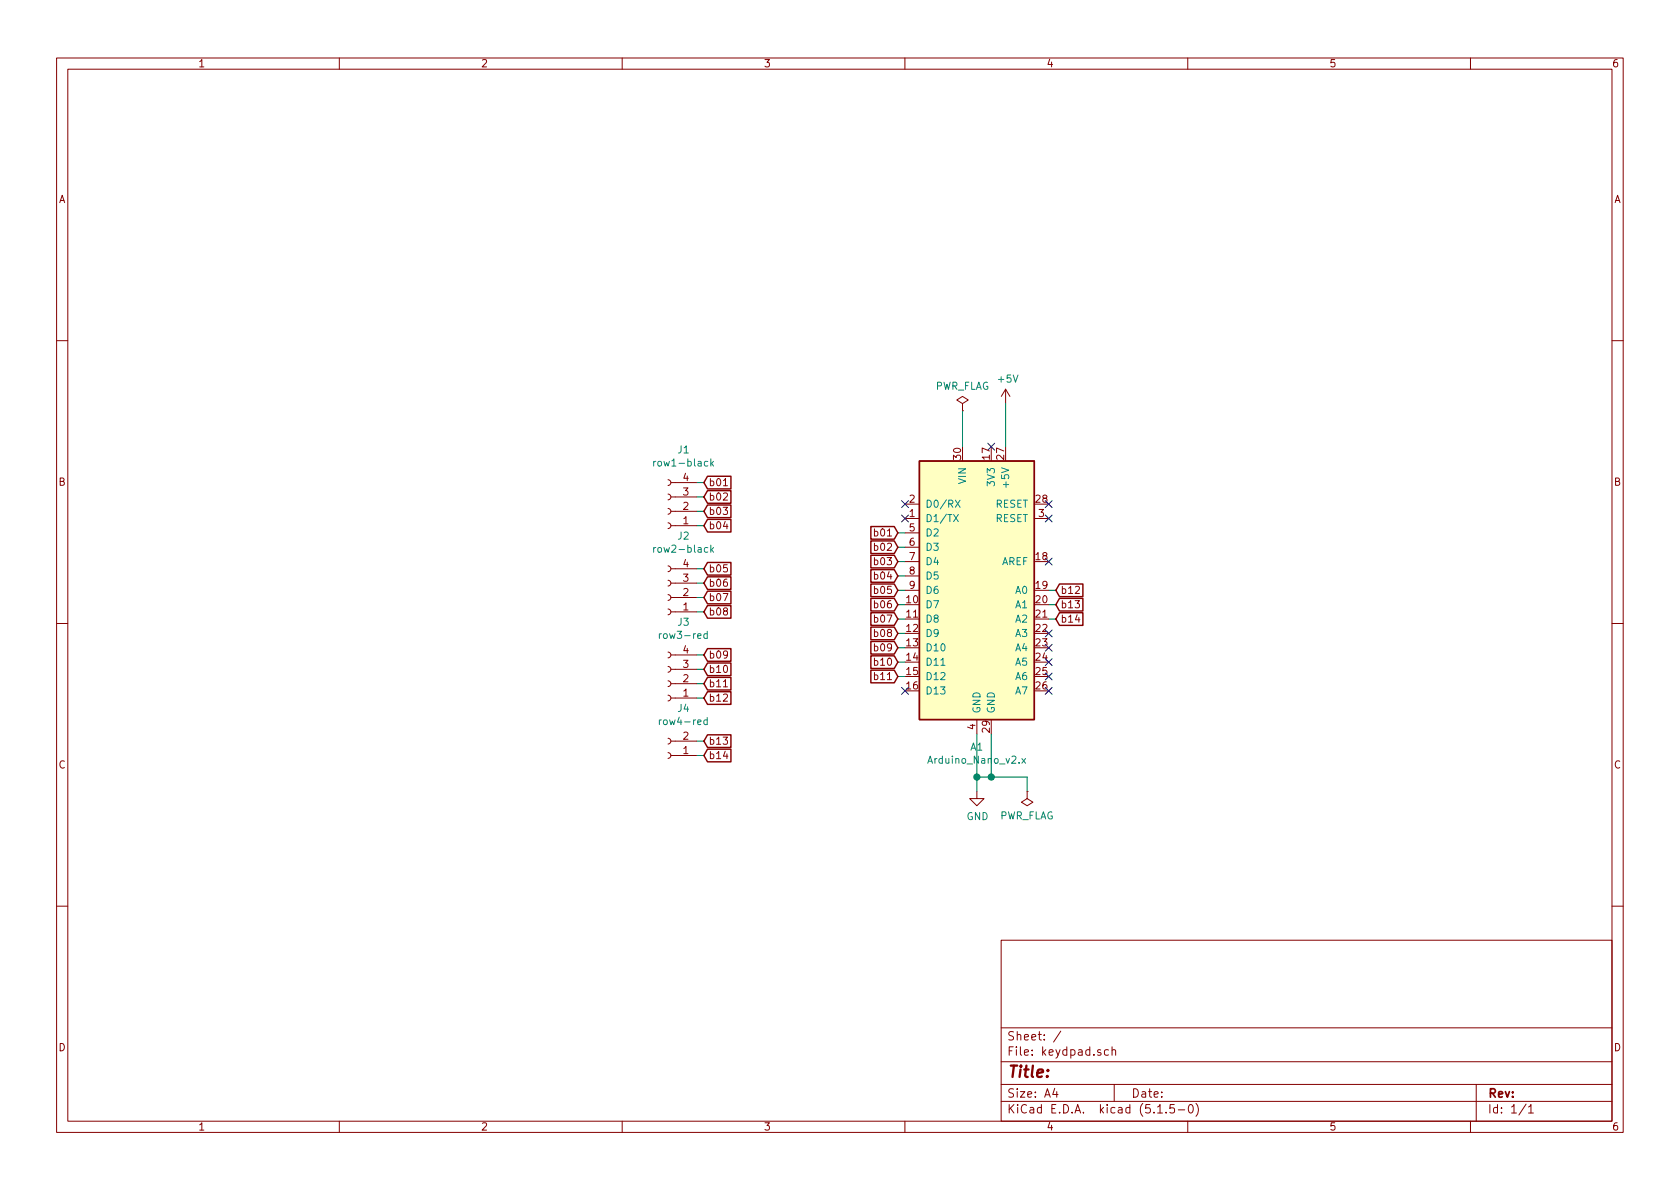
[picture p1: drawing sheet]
<svg xmlns="http://www.w3.org/2000/svg" width="297mm" height="210mm" viewBox="0 0 297 210" stroke-linecap="round" stroke-linejoin="round" font-family="sans-serif">
<g fill="none" stroke="#840000" stroke-width=".18">
<path d="M10 10.3h277v189.9h-277zM12 12.2h273v186.1h-273zM60 10.3v1.9M110 10.3v1.9M160 10.3v1.9M210 10.3v1.9M260 10.3v1.9M10 60.2h2M170.2 71.4l1-.7-1-.6-1 .6 1 .7v1.2M170.2 72.6h.1M177.8 68.8l-.8 1.3M177.8 68.8v2.6"/>
<path d="M177.8 68.8l.8 1.3M285 60.2h2M118.1 84.8l.3 .2 .2 .2-.1 .5-.4 .1M118.1 87.4l.3 .1 .2 .3-.1 .4-.4 .2M118.1 89.9l.3 .1 .2 .3-.1 .4-.4 .2M118.1 92.5l.3 .1 .2 .3-.1 .4-.4 .2M118.6 85.3h4.6M118.6 87.9h4.6M118.6 90.4h4.6M118.6 93h4.6M127.9 85.9h.7M160 91.7h2.6"/>
<path d="M160 89.1h2.6M160 94.2h2.6M160 96.8h2.6M160 99.3h2.6M182.9 91.7h2.5M10 110.3h2M118.1 115.3l.3 .1 .2 .3-.1 .4-.4 .2M118.1 117.9l.3 .1 .2 .3-.1 .4-.4 .2M118.1 100.1l.3 .1 .2 .3-.1 .4-.4 .2M118.1 102.6l.3 .1 .2 .3-.1 .4-.4 .2M118.1 105.2l.3 .1 .2 .3-.1 .4-.4 .2M118.1 107.7l.3 .1 .2 .3-.1 .4-.4 .2"/>
<path d="M118.6 115.8h4.6M118.6 118.4h4.6M118.6 100.6h4.6M118.6 103.1h4.6M118.6 105.7h4.6M118.6 108.2h4.6M160 101.8h2.6M160 104.4h2.6M285 110.3h2M118.1 130.6l.3 .1 .2 .3-.1 .4-.4 .2M118.1 133.1l.3 .1 .2 .3-.1 .4-.4 .2M118.1 120.4l.3 .1 .2 .3-.1 .4-.4 .2"/>
<path d="M118.1 122.9l.3 .2 .2 .2-.1 .5-.4 .1M118.6 131.1h4.6M118.6 133.6h4.6M118.6 120.9h4.6M118.6 123.4h4.6M127.9 121.5h.7M172.7 139.9v1.3h1.3l-1.3 1.3-1.3-1.3h1.3M172.7 127.2v2.6M181.6 139.9v1.3l1 .7-1 .6-1-.6 1-.7M181.6 139.9h.1M10 160.2h2M177 166.3h108v32h-108z"/>
<path d="M285 160.2h2M60 198.3v1.9M110 198.3v1.9M160 198.3v1.9M177 194.8h108M177 191.8h108M177 187.8h108M177 181.8h108M186.5 192.5l-.4 1h1M186.8 193v1M187.6 182.3l-1.3 2M196 185.7l-.4-.1-.3 .3v.6l.3 .1 .4-.1"/>
<path d="M196.6 185.7l.2-.1 .4 .1 .1 .9M196.6 185.1v1.5M197 191.8v3M204.7 196.8h.8M206.2 196.7v.1M207.6 195.3h-.7l-.1 .7 .2-.1 .5 .1 .2 .2-.1 .5-.2 .1-.6-.1M208.3 196.3h1.2M210 198.3v1.9M210.3 195.4l.2-.1a.8 .8 0 0 1 .5 .8 .8 .8 0 0 1-.5 .7 1 1 0 0 1-.2-1.4zM211.5 195.1a1.71 1.71 0 0 1 0 2.3M260 198.3v1.9M261 191.8v6.5"/>
<path d="M269.8 195.2l-1.2 2M270.3 195.8l.4-.5v1.5M270.3 196.8h.8"/>
</g>
<path d="M162.6 81.5h20.3v45.7h-20.3z" fill="#ffffc2" stroke="#ffffc2" stroke-width=".18"/>
<g fill="none" stroke="#840000" stroke-width=".25">
<path d="M125.1 99.5h4.1v2.2h-4.1l-.6-1.1zM125.1 91.8h4.1v2.3h-4.1l-.6-1.1zM125.1 89.3h4.1v2.2h-4.1l-.6-1.1zM125.1 86.8h4.1v2.2h-4.1l-.6-1.1zM125.1 84.2h4.1v2.3h-4.1l-.6-1.2zM154 93.1h4.1l.6 1.1-.6 1.1h-4.1zM154 95.7h4.1l.6 1.1-.6 1.1h-4.1zM154 98.2h4.1l.6 1.1-.6 1.1h-4.1zM162.6 81.5h20.3v45.7h-20.3zM125.1 119.8h4.1v2.2h-4.1l-.6-1.1zM125.1 117.2h4.1v2.3h-4.1l-.6-1.1zM125.1 114.7h4.1v2.2h-4.1l-.6-1.1z"/>
<path d="M125.1 107.1h4.1v2.2h-4.1l-.6-1.1zM125.1 104.5h4.1v2.3h-4.1l-.6-1.1zM125.1 102h4.1v2.2h-4.1l-.6-1.1zM154 100.7h4.1l.6 1.1-.6 1.2h-4.1zM154 103.3h4.1l.6 1.1-.6 1.1h-4.1zM154 105.8h4.1l.6 1.1-.6 1.1h-4.1zM154 108.4h4.1l.6 1.1-.6 1.1h-4.1zM154 110.9h4.1l.6 1.1-.6 1.1h-4.1zM154 113.4h4.1l.6 1.1-.6 1.2h-4.1zM154 116h4.1l.6 1.1-.6 1.1h-4.1zM154 118.5h4.1l.6 1.1-.6 1.1h-4.1zM187.3 108.4h4.2v2.2h-4.2l-.6-1.1z"/>
<path d="M187.3 103.3h4.2v2.2h-4.2l-.6-1.1zM187.3 105.8h4.2v2.2h-4.2l-.6-1.1zM125.1 132.5h4.1v2.2h-4.1l-.6-1.1zM125.1 129.9h4.1v2.3h-4.1l-.6-1.1zM125.1 122.3h4.1v2.3h-4.1l-.6-1.2z"/>
</g>
<g fill="none" stroke="#008484" stroke-width=".18">
<path d="M115.6 81.6v.8M115.6 96.8v.9M116 96.8l-.4 .2M116 81.6l-.4 .2M125.7 81.1v1.3M125.7 96.4v1.3M125.8 97.2l.4 .5M125.8 81.9l.4 .5M126.2 96.8l-.5 .5M126.2 81.6l-.5 .5M168.6 91l.8 1.2M168.9 88.4l.8 1.3"/>
<path d="M169.4 91l-.8 1.2M169.7 88.4l-.8 1.3M116.6 112.1v.8M116.9 112.1l-.3 .2M125 112.1h-.3l-.3 .2 .2 .5h.4M125 111.6v1.3M116.6 127.3v.8M116.9 127.3l-.3 .2M125 127.3h-.3l-.3 .2 .2 .6h.4M125 126.9v1.2M180.7 134.1l.6 .9M181.3 134.1l-.6 .9"/>
</g>
<g fill="none" stroke="#008400" stroke-width=".18">
<path d="M170.2 72.6v6.4M177.8 71.4v7.6M123.2 85.3h1.3M123.2 87.9h1.3M123.2 90.4h1.3M123.2 93h1.3M158.7 96.8h1.3M158.7 99.3h1.3M158.7 94.2h1.3M123.2 100.6h1.3M123.2 103.1h1.3M123.2 105.7h1.3"/>
<path d="M123.2 108.2h1.3M123.2 115.8h1.3M123.2 118.4h1.3M158.7 101.8h1.3M158.7 104.4h1.3M158.7 106.9h1.3M158.7 109.5h1.3M158.7 112h1.3M158.7 114.5h1.3M158.7 117.1h1.3M158.7 119.6h1.3M185.4 104.4h1.3"/>
<path d="M185.4 106.9h1.3M185.4 109.5h1.3M123.2 123.4h1.3M123.2 120.9h1.3M123.2 131.1h1.3M123.2 133.6h1.3M172.7 129.8v10.1M172.7 137.4h8.9v2.5M175.3 129.8v7.6"/>
</g>
<g fill="#008400" stroke="#008400" stroke-width=".25">
<circle cx="172.7" cy="137.4" r=".51"/>
<circle cx="175.3" cy="137.4" r=".51"/>
</g>
<g fill="none" stroke="#000084" stroke-width=".18">
<path d="M174.7 78.4l1.2 1.2M175.9 78.4l-1.2 1.2M159.4 91.1l1.2 1.2M159.4 88.5l1.2 1.3M160.6 91.1l-1.2 1.2M160.6 88.5l-1.2 1.3M184.8 98.7l1.2 1.2M184.8 88.5l1.2 1.3M184.8 91.1l1.2 1.2M186 98.7l-1.2 1.2M186 88.5l-1.2 1.3M186 91.1l-1.2 1.2"/>
<path d="M184.8 111.4l1.2 1.2M184.8 113.9l1.2 1.3M184.8 116.5l1.2 1.2M184.8 119l1.2 1.2M186 111.4l-1.2 1.2M186 113.9l-1.2 1.3M186 116.5l-1.2 1.2M186 119l-1.2 1.2M159.4 121.6l1.2 1.2M160.6 121.6l-1.2 1.2M184.8 121.6l1.2 1.2M186 121.6l-1.2 1.2"/>
</g>
<text font-size="2.8" fill="#840000" x="178" y="190.5">Title:</text>
<g font-size="2.1" fill="#840000">
<text x="178" y="184">Sheet: /</text>
<text x="178" y="186.7">File: keydpad.sch</text>
<text x="178" y="196.9">KiCad E.D.A. kicad (5.1.5-0)</text>
<text x="178" y="194.1">Size: A4</text>
<text x="200" y="194.1">Date:</text>
<text x="263" y="194.1">Rev:</text>
<text x="263" y="196.9">Id: 1/1</text>
</g>
<g font-size="1.8" fill="#840000">
<text x="35" y="11.9">1</text>
<text x="85" y="11.9">2</text>
<text x="135" y="11.9">3</text>
<text x="185" y="11.9">4</text>
<text x="235" y="11.9">5</text>
<text x="285" y="11.9">6</text>
<text x="10.4" y="35.9">A</text>
<text x="285.4" y="35.9">A</text>
<text x="169.9" y="81.2" transform="rotate(-90 169.9 81.2)">30</text>
<text x="175" y="81.2" transform="rotate(-90 175 81.2)">17</text>
<text x="177.5" y="81.2" transform="rotate(-90 177.5 81.2)">27</text>
<text x="10.4" y="85.9">B</text>
<text x="120.8" y="87.6">3</text>
<text x="120.8" y="85.1">4</text>
<text x="125.2" y="88.5">b02</text>
<text x="125.2" y="86">b01</text>
<text x="160.8" y="88.9">2</text>
<text x="183.2" y="88.9">28</text>
<text x="285.4" y="85.9">B</text>
<text x="120.8" y="92.7">1</text>
<text x="120.8" y="90.2">2</text>
<text x="125.2" y="93.6">b04</text>
<text x="125.2" y="91.1">b03</text>
<text x="154.9" y="94.9">b01</text>
<text x="160.8" y="91.4">1</text>
<text x="160.8" y="94">5</text>
<text x="183.7" y="91.4">3</text>
<text x="120.8" y="100.3">4</text>
<text x="125.2" y="101.2">b05</text>
<text x="154.9" y="97.4">b02</text>
<text x="154.9" y="99.9">b03</text>
<text x="160.8" y="96.5">6</text>
<text x="160.8" y="99.1">7</text>
<text x="160.8" y="101.6">8</text>
<text x="183.2" y="99.1">18</text>
<text x="120.8" y="107.9">1</text>
<text x="120.8" y="105.4">2</text>
<text x="120.8" y="102.9">3</text>
<text x="125.2" y="106.3">b07</text>
<text x="125.2" y="103.8">b06</text>
<text x="154.9" y="102.5">b04</text>
<text x="154.9" y="105">b05</text>
<text x="154.9" y="107.6">b06</text>
<text x="160.3" y="106.7">10</text>
<text x="160.8" y="104.1">9</text>
<text x="183.2" y="104.1">19</text>
<text x="183.2" y="106.7">20</text>
<text x="187.5" y="105">b12</text>
<text x="187.5" y="107.6">b13</text>
<text x="125.2" y="108.8">b08</text>
<text x="154.9" y="110.1">b07</text>
<text x="154.9" y="112.6">b08</text>
<text x="160.3" y="109.2">11</text>
<text x="160.3" y="111.8">12</text>
<text x="183.2" y="109.2">21</text>
<text x="183.2" y="111.8">22</text>
<text x="187.5" y="110.1">b14</text>
<text x="120.8" y="118.1">3</text>
<text x="120.8" y="115.6">4</text>
<text x="125.2" y="119">b10</text>
<text x="125.2" y="116.5">b09</text>
<text x="154.9" y="115.2">b09</text>
<text x="154.9" y="117.7">b10</text>
<text x="160.3" y="114.3">13</text>
<text x="160.3" y="116.8">14</text>
<text x="160.3" y="119.4">15</text>
<text x="183.2" y="114.3">23</text>
<text x="183.2" y="116.8">24</text>
<text x="183.2" y="119.4">25</text>
<text x="120.8" y="123.2">1</text>
<text x="120.8" y="120.6">2</text>
<text x="125.2" y="124.1">b12</text>
<text x="125.2" y="121.5">b11</text>
<text x="154.9" y="120.3">b11</text>
<text x="160.3" y="121.9">16</text>
<text x="183.2" y="121.9">26</text>
<text x="120.8" y="130.8">2</text>
<text x="125.2" y="131.7">b13</text>
<text x="172.5" y="129" transform="rotate(-90 172.5 129)">4</text>
<text x="175" y="129.5" transform="rotate(-90 175 129.5)">29</text>
<text x="10.4" y="135.9">C</text>
<text x="120.8" y="133.3">1</text>
<text x="125.2" y="134.2">b14</text>
<text x="285.4" y="135.9">C</text>
<text x="10.4" y="185.9">D</text>
<text x="285.4" y="185.9">D</text>
<text x="35" y="199.9">1</text>
<text x="85" y="199.9">2</text>
<text x="135" y="199.9">3</text>
<text x="185" y="199.9">4</text>
<text x="235" y="199.9">5</text>
<text x="285" y="199.9">6</text>
</g>
<g font-size="1.8" fill="#008484">
<text x="165.2" y="68.9">PWR_FLAG</text>
<text x="176.6" y="67.7">+5V</text>
<text x="116.2" y="82.5">row1-black</text>
<text x="119.9" y="80.2">J1</text>
<text x="163.6" y="89.8">D0/RX</text>
<text x="170.8" y="85.5" transform="rotate(-90 170.8 85.5)">VIN</text>
<text x="175.9" y="85.7" transform="rotate(-90 175.9 85.7)">3V3</text>
<text x="176" y="89.8">RESET</text>
<text x="178.4" y="85.7" transform="rotate(-90 178.4 85.7)">+5V</text>
<text x="119.9" y="95.4">J2</text>
<text x="163.6" y="92.3">D1/TX</text>
<text x="163.6" y="94.9">D2</text>
<text x="176" y="92.3">RESET</text>
<text x="116.2" y="97.7">row2-black</text>
<text x="163.6" y="97.4">D3</text>
<text x="163.6" y="99.9">D4</text>
<text x="177" y="99.9">AREF</text>
<text x="163.6" y="107.6">D7</text>
<text x="163.6" y="102.5">D5</text>
<text x="163.6" y="105">D6</text>
<text x="179.6" y="105">A0</text>
<text x="179.6" y="107.6">A1</text>
<text x="117.1" y="113">row3-red</text>
<text x="119.9" y="110.7">J3</text>
<text x="163.6" y="110.1">D8</text>
<text x="163.6" y="112.6">D9</text>
<text x="179.6" y="110.1">A2</text>
<text x="179.6" y="112.6">A3</text>
<text x="163.6" y="115.2">D10</text>
<text x="163.6" y="117.7">D11</text>
<text x="179.6" y="115.2">A4</text>
<text x="179.6" y="117.7">A5</text>
<text x="119.9" y="125.9">J4</text>
<text x="163.6" y="120.3">D12</text>
<text x="163.6" y="122.8">D13</text>
<text x="179.6" y="120.3">A6</text>
<text x="179.6" y="122.8">A7</text>
<text x="117.1" y="128.2">row4-red</text>
<text x="173.4" y="126.2" transform="rotate(-90 173.4 126.2)">GND</text>
<text x="175.9" y="126.2" transform="rotate(-90 175.9 126.2)">GND</text>
<text x="164.4" y="135">Arduino_Nano_v2.x</text>
<text x="171.6" y="132.7">A1</text>
<text x="170.9" y="145">GND</text>
<text x="176.6" y="144.9">PWR_FLAG</text>
</g>
</svg>
